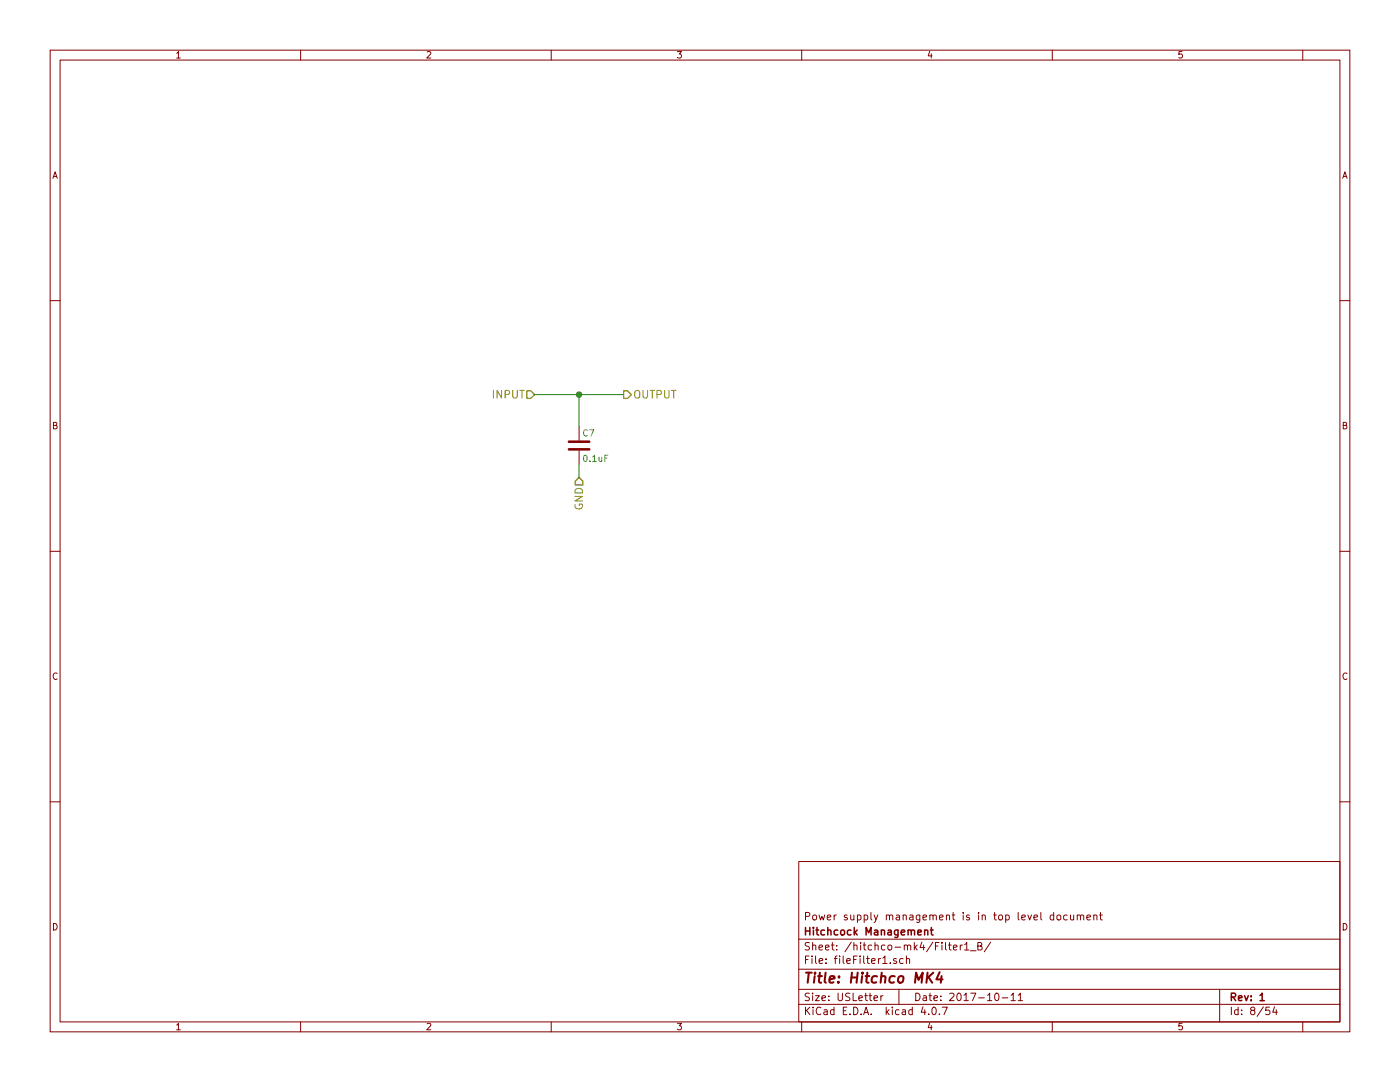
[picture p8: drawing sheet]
EESchema Schematic File Version 2
LIBS:power
LIBS:device
LIBS:switches
LIBS:relays
LIBS:motors
LIBS:transistors
LIBS:conn
LIBS:linear
LIBS:regul
LIBS:74xx
LIBS:cmos4000
LIBS:adc-dac
LIBS:memory
LIBS:xilinx
LIBS:microcontrollers
LIBS:dsp
LIBS:microchip
LIBS:analog_switches
LIBS:motorola
LIBS:texas
LIBS:intel
LIBS:audio
LIBS:interface
LIBS:digital-audio
LIBS:philips
LIBS:display
LIBS:cypress
LIBS:siliconi
LIBS:opto
LIBS:atmel
LIBS:contrib
LIBS:valves
LIBS:freetronics_schematic
LIBS:cd4013b
LIBS:ncs3s1205sc
LIBS:lca715
LIBS:SN74HC595N
LIBS:CD74HC4067
LIBS:hitchco-mk4-cache
EELAYER 25 0
EELAYER END
$Descr USLetter 11000 8500
encoding utf-8
Sheet 8 54
Title "Hitchco MK4"
Date "2017-10-11"
Rev "1"
Comp "Hitchcock Management"
Comment1 "Power supply management is in top level document"
Comment2 ""
Comment3 ""
Comment4 ""
$EndDescr
$Comp
L C C7
U 1 1
P 4550 3500
AR Path="/59DEA30F/59DEB7B9/5A23E921" Ref="C7"  Part="1" 
AR Path="/59DEA30F/5A0A7345/5A23E921" Ref="C10"  Part="1" 
F 0 "C10" H 4575 3600 50  0000 L CNN
F 1 "0.1uF" H 4575 3400 50  0000 L CNN
F 2 "C_Rect_L5.08mm_W3.175mm_P2.54mm:C_Rect_L5.08mm_W3.175mm_P2.54mm" H 4588 3350 50  0001 C CNN
F 3 "http://datasheets.avx.com/AR-Series.pdf" H 4550 3500 50  0001 C CNN
F 4 "478-5096-ND" H 4575 3700 50  0001 C CNN "digikey-pn"
F 5 "AR205F104K4R" H 4575 3700 50  0001 C CNN "mfg-pn"
	1    4550 3500
	1    0    0    -1  
$EndComp
Text HLabel 4200 3100 0    60   Input ~ 0
INPUT
Text HLabel 4900 3100 2    60   Output ~ 0
OUTPUT
Text HLabel 4550 3750 3    60   Input ~ 0
GND
Wire Wire Line
	4200 3100 4900 3100
Wire Wire Line
	4550 3100 4550 3350
Wire Wire Line
	4550 3750 4550 3650
Connection ~ 4550 3100
$EndSCHEMATC
